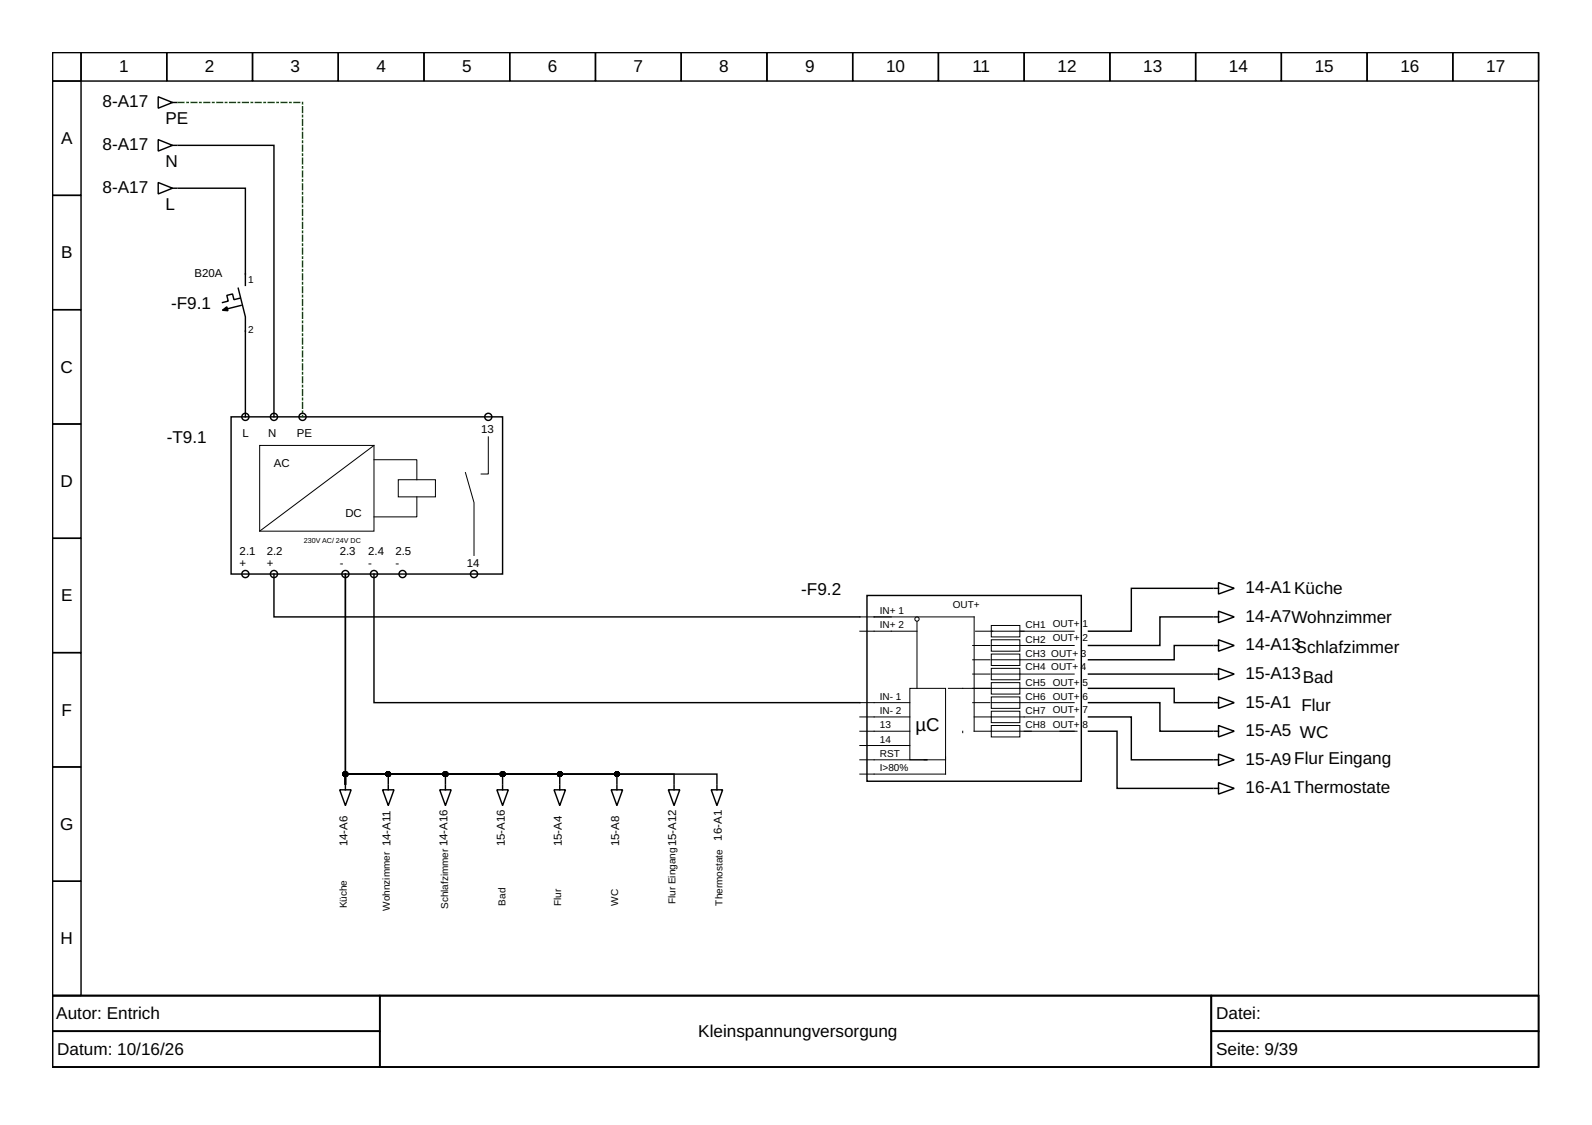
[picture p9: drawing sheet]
<svg xmlns="http://www.w3.org/2000/svg" width="297mm" height="210mm" viewBox="0 0 297 210" stroke-linecap="round" stroke-linejoin="round" font-family="sans-serif">
<g fill="none" stroke="#000" stroke-width=".27">
<path d="M9.8 9.8h277.3v176h-277.3zM9.8 9.8h5.3v5.3h-5.3zM9.8 15.1h5.3v21.4h-5.3zM15.1 9.8h16v5.3h-16zM29.5 18.1l2.7 1-2.7 1.1zM31.1 9.8h16v5.3h-16zM32.2 19.1h.8M47.1 9.8h16v5.3h-16zM63.1 9.8h16v5.3h-16zM79.1 9.8h16v5.3h-16zM95.1 9.8h16v5.3h-16zM111.1 9.8h16v5.3h-16z"/>
<path d="M127.1 9.8h16v5.3h-16zM143.1 9.8h16v5.3h-16zM159.1 9.8h16v5.3h-16zM175.1 9.8h16v5.3h-16zM191.1 9.8h16v5.3h-16zM207.1 9.8h16v5.3h-16zM223.1 9.8h16v5.3h-16zM239.1 9.8h16v5.3h-16zM255.1 9.8h16v5.3h-16zM271.1 9.8h16v5.3h-16zM9.8 36.5h5.3v21.3h-5.3zM29.5 26.1l2.7 1-2.7 1.1z"/>
<path d="M29.5 34.1l2.7 1-2.7 1.1zM32.2 27.1h.8M32.2 35.1h.8M33.3 27.1h17.8v50.7M33.3 35.1h12.5v18.1M9.8 57.8h5.3v21.3h-5.3zM44.4 53.8l1.4 5.3v18.7M44.7 55.6l-1.1 .3-.2-1.1-1.1 .3 .3 1.1-1.1 .2M45 57l-3.2 .8M9.8 79.1h5.3v21.3h-5.3zM43.1 77.8h50.7v29.3h-50.7zM9.8 100.4h5.3v21.4h-5.3z"/>
<path d="M51.1 107.1v8h109.3M69.8 107.1v24h90.6M161.8 111.1h40v34.7h-40zM226.3 109.8h-15.2v8h-8M226.3 115.1h-9.9v5.3h-13.3M226.5 109.8h.8M226.5 115.1h.8M227.3 108.7l3 1.1-3 1zM227.3 119.4l3 1-3 1.1zM227.3 114l3 1.1-3 1.1zM9.8 121.8h5.3v21.3h-5.3zM203.1 136.4h5.3v10.7h17.9"/>
<path d="M203.1 133.8h8v8h15.2M203.1 128.4h16v2.7h7.2M203.1 131.1h13.3v5.3h9.9M203.1 125.8h23.2M226.3 120.4h-7.2v2.7h-16M226.5 136.4h.8M226.5 120.4h.8M226.5 125.8h.8M226.5 131.1h.8M227.3 135.4l3 1-3 1.1zM227.3 124.7l3 1.1-3 1zM227.3 130l3 1.1-3 1.1z"/>
<path d="M9.8 143.1h5.3v21.3h-5.3zM63.4 147.4h2.1l-1.1 2.9zM64.4 146.6v.8M64.4 146.3v-1.9h50.7v1.9M64.4 146.3v-1.9h61.4v1.9M64.4 146.3v-1.9h18.7v1.9M64.4 146.3v-39.2v37.3h69.4v1.9M64.4 146.3v-1.9h40v1.9M64.4 146.3v-1.9h8v1.9M64.4 146.3v-1.9h29.4v1.9M71.4 147.4h2.1l-1.1 2.9zM72.4 146.6v.8"/>
<path d="M82 147.4h2.2l-1.1 2.9zM83.1 146.6v.8M92.7 147.4h2.1l-1 2.9zM93.8 146.6v.8M103.4 147.4h2.1l-1.1 2.9zM104.4 146.6v.8M114 147.4h2.2l-1.1 2.9zM115.1 146.6v.8M124.7 147.4h2.1l-1 2.9zM125.8 146.6v.8M132.7 147.4h2.1l-1 2.9zM133.8 146.6v.8"/>
<path d="M226.5 147.1h.8M226.5 141.8h.8M227.3 146l3 1.1-3 1.1zM227.3 140.7l3 1.1-3 1zM9.8 164.4h5.3v21.4h-5.3zM9.8 185.8h277.3v13.3h-277.3zM9.8 185.8h61v6.6h-61zM9.8 192.4h61v6.7h-61zM70.8 185.8h155.2v13.3h-155.2zM226 185.8h61.1v6.6h-61.1zM226 192.4h61.1v6.7h-61.1z"/>
<circle cx="45.8" cy="77.8" r=".67"/>
<circle cx="51.1" cy="77.8" r=".67"/>
<circle cx="56.4" cy="77.8" r=".67"/>
<circle cx="91.1" cy="77.8" r=".67"/>
<circle cx="45.8" cy="107.1" r=".67"/>
<circle cx="51.1" cy="107.1" r=".67"/>
<circle cx="64.4" cy="107.1" r=".67"/>
<circle cx="69.8" cy="107.1" r=".67"/>
<circle cx="75.1" cy="107.1" r=".67"/>
<circle cx="88.4" cy="107.1" r=".67"/>
</g>
<g fill="#000" stroke="#000" stroke-width=".27">
<path d="M41.5 57.9l.8-.7 .2 .8z"/>
<circle cx="64.4" cy="144.4" r=".4"/>
<circle cx="72.4" cy="144.4" r=".4"/>
<circle cx="83.1" cy="144.4" r=".4"/>
<circle cx="93.8" cy="144.4" r=".4"/>
<circle cx="104.4" cy="144.4" r=".4"/>
<circle cx="115.1" cy="144.4" r=".4"/>
</g>
<g fill="none" stroke="#000" stroke-width=".19">
<path d="M48.4 83.1h21.4v16h-21.4zM69.8 85.8h8v3.7M69.8 83.1l-21.4 16M74.3 89.5h6.9v3.2h-6.9zM77.8 92.7v3.7h-8M86.8 88.2l1.6 5.6v9.8M91.1 81.5v6.9h-1.3M160.4 117.8h10.7M160.4 115.1h21.4v21.3h19.2M171.1 116v12.4M182 117.8h18.4M185 116.7h5.3v2.1h-5.3z"/>
<path d="M185 119.4h5.3v2.1h-5.3zM160.4 131.1h9.4M160.4 133.8h9.4M160.4 136.4h9.4M160.4 139.1h9.4M169.8 128.4h6.6v13.4h-6.6zM177 128.4h23.4M179.6 136.4v.3M181.5 131.1h3.2M181.5 123.1h3.2M181.5 125.8h3.2M181.5 120.4h3.2"/>
<path d="M181.8 133.8h18.6M185 122h5.3v2.2h-5.3zM185 124.7h5.3v2.1h-5.3zM185 127.4h5.3v2.1h-5.3zM185 130h5.3v2.2h-5.3zM185 132.7h5.3v2.1h-5.3zM185 135.4h5.3v2.1h-5.3zM185 131.1h15.4M185 123.1h15.4M185 125.8h15.4M185 120.4h15.4M160.4 141.8h12.6"/>
<path d="M176.4 141.2v3.2h-16"/>
<circle cx="171.1" cy="115.5" r=".4"/>
</g>
<path d="M33.3 19.1h23.1v58.7" fill="none" stroke="#087c00" stroke-width=".27" stroke-dasharray="1.1 .5 .3 .5"/>
<text font-size="3.5" x="170.8" y="136.4">µC</text>
<g font-size="3.2">
<text x="22.2" y="13.5">1</text>
<text x="38.2" y="13.5">2</text>
<text x="54.2" y="13.5">3</text>
<text x="70.2" y="13.5">4</text>
<text x="86.2" y="13.5">5</text>
<text x="102.2" y="13.5">6</text>
<text x="118.2" y="13.5">7</text>
<text x="134.2" y="13.5">8</text>
<text x="150.2" y="13.5">9</text>
<text x="165.3" y="13.5">10</text>
<text x="181.4" y="13.5">11</text>
<text x="197.3" y="13.5">12</text>
<text x="213.3" y="13.5">13</text>
<text x="229.3" y="13.5">14</text>
<text x="245.3" y="13.5">15</text>
<text x="261.3" y="13.5">16</text>
<text x="277.3" y="13.5">17</text>
<text x="19.1" y="20.1">8-A17</text>
<text x="30.9" y="23.1">PE</text>
<text x="11.4" y="26.9">A</text>
<text x="19.1" y="28.1">8-A17</text>
<text x="30.9" y="31.1">N</text>
<text x="19.1" y="36.1">8-A17</text>
<text x="30.9" y="39.1">L</text>
<text x="11.4" y="48.2">B</text>
<text x="31.9" y="57.6">-F9.1</text>
<text x="11.3" y="69.5">C</text>
<text x="31.1" y="82.7">-T9.1</text>
<text x="11.3" y="90.8">D</text>
<text x="11.4" y="112.2">E</text>
<text x="149.5" y="111.1">-F9.2</text>
<text x="232.4" y="110.7">14-A1Küche</text>
<text x="232.4" y="116">14-A7Wohnzimmer</text>
<text x="232.4" y="121.4">14-A13Schlafzimmer</text>
<text x="232.4" y="126.7">15-A13Bad</text>
<text x="11.5" y="133.5">F</text>
<text x="232.4" y="137.4">15-A5 WC</text>
<text x="232.4" y="132">15-A1 Flur</text>
<text x="232.4" y="142.7">15-A9Flur Eingang</text>
<text x="232.4" y="148">16-A1Thermostate</text>
<text x="11.2" y="154.8">G</text>
<text x="11.3" y="176.2">H</text>
<text x="10.5" y="190.2">Autor: Entrich</text>
<text x="226.9" y="190.2">Datei:</text>
<text x="10.7" y="196.8">Datum: 10/16/26</text>
<text x="130.3" y="193.5">Kleinspannungversorgung</text>
<text x="226.9" y="196.8">Seite: 9/39</text>
</g>
<g font-size="2.1">
<text x="36.3" y="51.6">B20A</text>
<text x="45.2" y="81.5">L</text>
<text x="50" y="81.5">N</text>
<text x="55.4" y="81.5">PE</text>
<text x="89.8" y="80.7">13</text>
<text x="51.1" y="87.1">AC</text>
<text x="64.4" y="96.4">DC</text>
<text x="44.7" y="103.6">2.1</text>
<text x="44.7" y="105.8">+</text>
<text x="49.8" y="103.6">2.2</text>
<text x="49.8" y="105.8">+</text>
<text x="63.4" y="103.6">2.3</text>
<text x="63.4" y="105.8">-</text>
<text x="68.7" y="103.6">2.4</text>
<text x="68.7" y="105.8">-</text>
<text x="73.8" y="103.6">2.5</text>
<text x="73.8" y="105.8">-</text>
<text x="87.1" y="105.8">14</text>
<text x="64.8" y="157.9" transform="rotate(-90 64.8 157.9)">14-A6</text>
<text x="72.8" y="157.9" transform="rotate(-90 72.8 157.9)">14-A11</text>
<text x="83.5" y="157.9" transform="rotate(-90 83.5 157.9)">14-A16</text>
<text x="94.2" y="157.9" transform="rotate(-90 94.2 157.9)">15-A16</text>
<text x="104.8" y="157.9" transform="rotate(-90 104.8 157.9)">15-A4</text>
<text x="115.5" y="157.9" transform="rotate(-90 115.5 157.9)">15-A8</text>
<text x="126.2" y="157.9" transform="rotate(-90 126.2 157.9)">15-A12</text>
<text x="134.7" y="156.8" transform="rotate(-90 134.7 156.8)">16-A1</text>
</g>
<g font-size="1.9">
<text x="46.3" y="52.7">1</text>
<text x="46.3" y="62">2</text>
<text x="177.8" y="113.5">OUT+</text>
<text x="164.2" y="114.6">IN+ 1</text>
<text x="164.2" y="117.2">IN+ 2</text>
<text x="191.4" y="117.2">CH1</text>
<text x="191.4" y="119.9">CH2</text>
<text x="196.4" y="117">OUT+</text>
<text x="196.4" y="119.6">OUT+</text>
<text x="202" y="117">1</text>
<text x="202" y="119.6">2</text>
<text x="191.4" y="122.6">CH3 OUT+ 3</text>
<text x="191.4" y="125">CH4 OUT+ 4</text>
<text x="164.2" y="130.6">IN- 1</text>
<text x="191.4" y="127.9">CH5</text>
<text x="191.4" y="130.6">CH6</text>
<text x="196.4" y="127.9">OUT+</text>
<text x="196.4" y="130.6">OUT+</text>
<text x="202" y="127.9">5</text>
<text x="202" y="130.6">6</text>
<text x="164.2" y="133.2">IN- 2</text>
<text x="164.2" y="135.9">13</text>
<text x="191.4" y="133.2">CH7</text>
<text x="191.4" y="135.9">CH8</text>
<text x="196.4" y="133">OUT+</text>
<text x="196.4" y="135.9">OUT+</text>
<text x="202" y="133">7</text>
<text x="202" y="135.9">8</text>
<text x="164.2" y="138.6">14</text>
<text x="164.2" y="141.2">RST</text>
<text x="164.2" y="143.9">I&gt;80%</text>
<text x="64.7" y="169.5" transform="rotate(-90 64.7 169.5)">Küche</text>
<text x="72.7" y="169.9" transform="rotate(-90 72.7 169.9)">Wohnzimmer</text>
<text x="83.6" y="169.6" transform="rotate(-90 83.6 169.6)">Schlafzimmer</text>
<text x="94.3" y="169" transform="rotate(-90 94.3 169)">Bad</text>
<text x="104.7" y="169.1" transform="rotate(-90 104.7 169.1)">Flur</text>
<text x="115.4" y="169" transform="rotate(-90 115.4 169)">WC</text>
<text x="126" y="168.7" transform="rotate(-90 126 168.7)">Flur Eingang</text>
<text x="134.8" y="169" transform="rotate(-90 134.8 169)">Thermostate</text>
</g>
<text font-size="1.3" x="56.7" y="101.2">230V AC/ 24V DC</text>
</svg>
